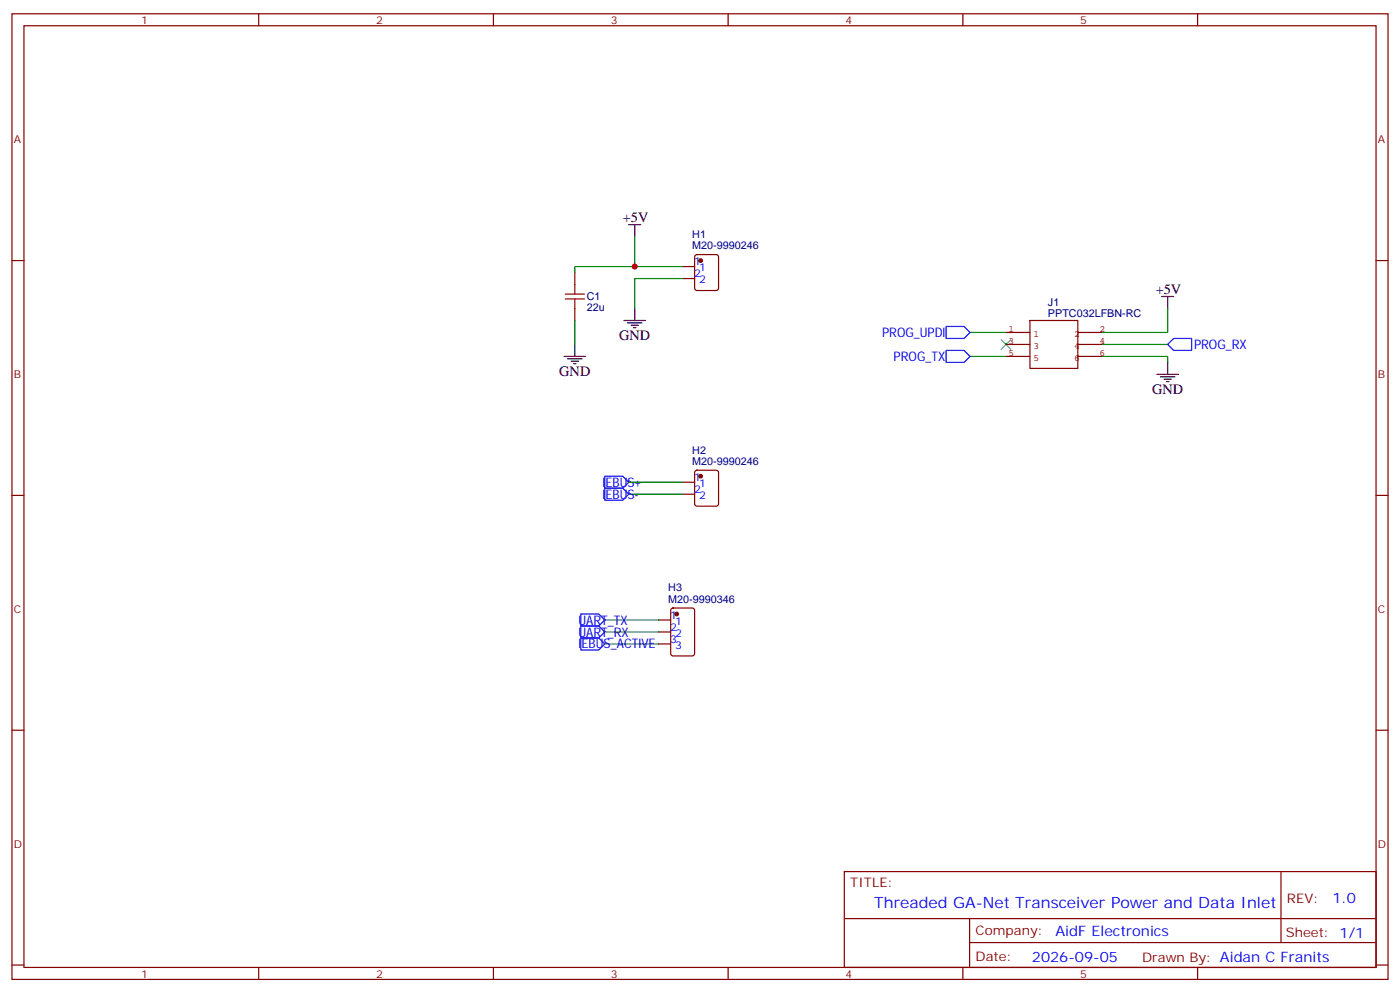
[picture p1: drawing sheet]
<svg xmlns="http://www.w3.org/2000/svg" width="412mm" height="292mm" viewBox="0 0 412 292" stroke-linecap="round" stroke-linejoin="round" font-family="sans-serif">
<g fill="none" stroke="#870000" stroke-width=".35">
<path d="M3.5 4.1h405.4v284.3h-405.4zM7.1 7.6h398.2v277.3h-398.2zM76.2 4.1v3.5M145.3 4.1v3.5M214.5 4.1v3.5M283.6 4.1v3.5M352.8 4.1v3.5M3.5 76.7h3.6M201.1 78.5h3.5M204.8 75.2l.5-.2h5.7l.6 .4 .1 9.4-.5 .7h-5.9l-.6-.4-.1-9.4zM405.3 76.7h3.6M169.3 80.3v3.5"/>
<path d="M169.3 90.8v3.6M201.1 82h3.5M204.8 138.7l.5-.2h5.7l.6 .4 .1 9.4-.5 .7h-5.9l-.6-.4-.1-9.4zM3.5 145.9h3.6M201.1 142h3.5M201.1 145.5h3.5M405.3 145.9h3.6M197.8 179.2l.5-.2h5.6l.7 .5v12.9l-.5 .7h-5.8l-.7-.4v-13zM194 182.6h3.6M194 186.1h3.6M194 189.6h3.6M3.5 215h3.6"/>
<path d="M405.3 215h3.6M248.7 256.6h156.6v28.3h-156.6zM377.3 256.7v20.8M248.7 270.5h156.5M285.6 277.5h119.6M285.6 270.5v14.1M3.5 284.2h3.6M76.2 284.9v3.5M145.3 284.9v3.5M214.5 284.9v3.5M283.6 284.9v3.5M352.8 284.9v3.5"/>
<path d="M405.3 284.2h3.6"/>
</g>
<g fill="#870000" stroke="#870000" stroke-width=".35">
<circle cx="206.4" cy="76.7" r=".53"/>
<circle cx="206.4" cy="140.2" r=".53"/>
<circle cx="199.3" cy="180.8" r=".53"/>
</g>
<g fill="none" stroke="#000" stroke-width=".35">
<path d="M185.2 66.1h3.5M187 66.1v3.6M183.8 94.4h6.3M184.9 95.1h4.2M185.9 95.8h2.1M186.6 96.5h.7M187 90.8v3.6M342.2 87.3h3.5M344 87.3v3.5M166.2 105h6.3M167.2 105.7h4.2M168.3 106.4h2.1"/>
<path d="M169 107.1h.7M169.3 101.4v3.6M340.8 110.2h6.3M341.8 110.9h4.3M342.9 111.7h2.1M343.6 112.4h.7M344 106.7v3.5"/>
</g>
<g fill="none" stroke="#008700" stroke-width=".35">
<path d="M187 69.7v8.8h14.1M187 78.5h-17.7v1.8M169.3 94.4v7M201.1 82h-14.1v8.8M285.8 97.9h10.5M344 90.8v7.1h-19.4M285.8 105h10.5M324.6 105h19.4v1.7M324.6 101.4h19.4M185.2 142h15.9M185.2 145.5h15.9M178.2 186.1h15.8"/>
<path d="M178.2 182.6h15.8M178.2 189.6h15.8"/>
</g>
<path d="M166.5 88h5.7M166.5 86.6h5.7M169.3 83.8v2.8M169.3 88v2.8" fill="none" stroke="#a10000" stroke-width=".35"/>
<path d="M278.7 96.1h5.3l1.8 1.8-1.8 1.8h-5.3zM345.7 99.7h5.3v3.5h-5.3l-1.7-1.8zM278.7 103.2h5.3l1.8 1.8-1.8 1.7h-5.3zM178.2 140.2h5.2l1.8 1.8-1.8 1.8h-5.2zM178.2 143.8h5.2l1.8 1.7-1.8 1.8h-5.2zM171.1 184.3h5.3l1.8 1.8-1.8 1.8h-5.3zM171.1 180.8h5.3l1.8 1.8-1.8 1.7h-5.3zM171.1 187.9h5.3l1.8 1.7-1.8 1.8h-5.3z" fill="none" stroke="#00f" stroke-width=".35"/>
<path d="M294.9 100l2.8 2.8M297.7 100l-2.8 2.8" fill="none" stroke="#3c3" stroke-width=".35"/>
<path d="M296.3 97.9h7.1M303.4 94.4h14.1v14.1h-14.1zM317.5 97.9h7.1M296.3 101.4h7.1M296.3 105h7.1M317.5 101.4h7.1M317.5 105h7.1" fill="none" stroke="#850000" stroke-width=".35"/>
<circle cx="187" cy="78.5" r=".88" fill="#c00"/>
<text font-size="4.6" fill="#00f" x="257.5" y="267.2">Threaded GA-Net Transceiver Power and Data Inlet</text>
<g font-size="4.2">
<text x="183.4" y="65.4">+5V</text>
<text x="340.4" y="86.6">+5V</text>
<text x="182.4" y="100">GND</text>
<text x="164.7" y="110.6">GND</text>
<text x="339.4" y="115.9">GND</text>
</g>
<g font-size="4.2" fill="#00f">
<text x="392.5" y="265.9">1.0</text>
<text x="310.9" y="275.5">AidF Electronics</text>
<text x="304" y="283.3">2026-09-05</text>
</g>
<g font-size="3.9" fill="#00f">
<text x="259.8" y="99.3">PROG_UPDI</text>
<text x="263.2" y="106.4">PROG_TX</text>
<text x="351.7" y="102.7">PROG_RX</text>
<text x="177.4" y="143.3">IEBUS+</text>
<text x="177.4" y="146.8">IEBUS-</text>
<text x="170.4" y="183.9">UART_TX</text>
<text x="170.4" y="187.4">UART_RX</text>
<text x="170.4" y="191">IEBUS_ACTIVE</text>
</g>
<g font-size="3.9" fill="#800">
<text x="250.5" y="261.2">TITLE:</text>
<text x="379.1" y="265.9">REV:</text>
<text x="287.4" y="275.4">Company:</text>
<text x="378.7" y="276">Sheet: 1/1</text>
<text x="287.4" y="283.1">Date:</text>
<text x="336.4" y="283.2">Drawn By: Aidan C Franits</text>
</g>
<g font-size="3.2" fill="#800">
<text x="41.6" y="7.1">1</text>
<text x="110.8" y="7.1">2</text>
<text x="179.9" y="7.1">3</text>
<text x="249.1" y="7.1">4</text>
<text x="318.2" y="7.1">5</text>
<text x="4.1" y="42.2">A</text>
<text x="405.9" y="42.2">A</text>
<text x="4.1" y="111.3">B</text>
<text x="405.9" y="111.3">B</text>
<text x="4.1" y="180.4">C</text>
<text x="405.9" y="180.4">C</text>
<text x="4.1" y="249.6">D</text>
<text x="405.9" y="249.6">D</text>
<text x="41.6" y="287.9">1</text>
<text x="110.8" y="287.9">2</text>
<text x="179.9" y="287.9">3</text>
<text x="249.1" y="287.9">4</text>
<text x="318.2" y="287.9">5</text>
</g>
<g font-size="3.2" fill="#000080">
<text x="203.9" y="70.1">H1</text>
<text x="203.9" y="73.4">M20-9990246</text>
<text x="172.9" y="88.5">C1</text>
<text x="172.9" y="91.6">22u</text>
<text x="308.7" y="93.3">PPTC032LFBN-RC</text>
<text x="308.7" y="90">J1</text>
<text x="203.9" y="136.9">M20-9990246</text>
<text x="203.9" y="133.6">H2</text>
<text x="196.9" y="177.5">M20-9990346</text>
<text x="196.9" y="174.2">H3</text>
</g>
<g font-size="3.2" fill="#00f">
<text x="204.4" y="78.1">1</text>
<text x="204.4" y="81.7">2</text>
<text x="205.9" y="79.9">1</text>
<text x="205.9" y="83.4">2</text>
<text x="204.4" y="141.6">1</text>
<text x="205.9" y="143.4">1</text>
<text x="204.4" y="145.2">2</text>
<text x="205.9" y="146.9">2</text>
<text x="197.4" y="182.2">1</text>
<text x="197.4" y="185.7">2</text>
<text x="198.9" y="184">1</text>
<text x="197.4" y="189.3">3</text>
<text x="198.9" y="187.5">2</text>
<text x="198.9" y="191">3</text>
</g>
<g font-size="2.8" fill="#840000">
<text x="297" y="97.9">1</text>
<text x="297" y="101.4">3</text>
<text x="304.4" y="99.2">1</text>
<text x="316.4" y="99.2">2</text>
<text x="323.8" y="97.9">2</text>
<text x="323.8" y="101.4">4</text>
<text x="297" y="104.9">5</text>
<text x="304.4" y="102.7">3</text>
<text x="304.4" y="106.3">5</text>
<text x="316.4" y="102.7">4</text>
<text x="316.4" y="106.3">6</text>
<text x="323.8" y="104.9">6</text>
</g>
</svg>
